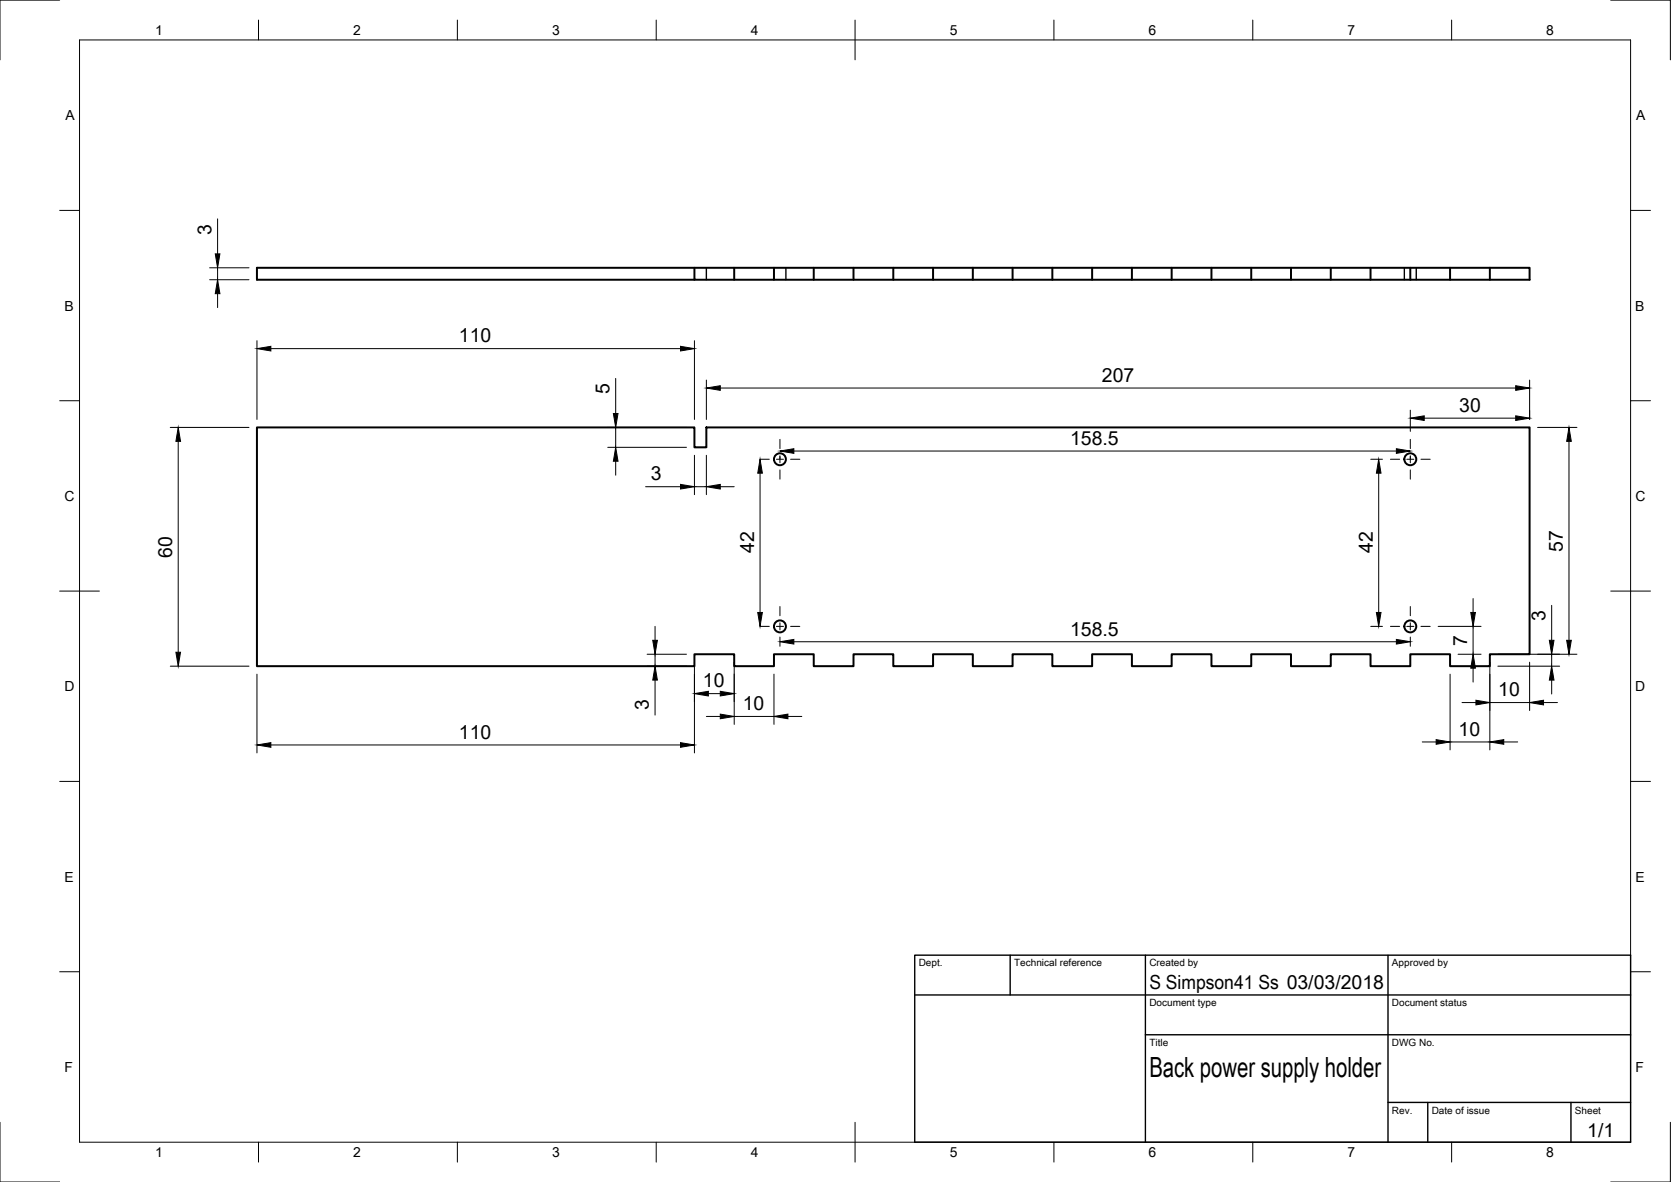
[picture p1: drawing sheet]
<svg xmlns="http://www.w3.org/2000/svg" width="420mm" height="297mm" viewBox="0 0 420 297" stroke-linecap="round" stroke-linejoin="round" font-family="sans-serif">
<!-- layer: Visible -->
<g fill="none" stroke="#000" stroke-width=".5">
<path d="M174.6 70.3h-110v-3h320v3h-190M174.6 67.3v3h20v-3M184.6 67.3v3M204.6 67.3v3M214.6 67.3v3M224.6 67.3v3M234.6 67.3v3M244.6 67.3v3M254.6 67.3v3M264.6 67.3v3M274.6 67.3v3M284.6 67.3v3"/>
<path d="M294.6 67.3v3M304.6 67.3v3M314.6 67.3v3M324.6 67.3v3M334.6 67.3v3M344.6 67.3v3M354.6 67.3v3M364.6 67.3v3M374.6 67.3v3M64.6 107.4h110v5h3v-5h207v57h-10v3h-10v-3h-10v3h-10v-3h-10v3h-10v-3h-10v3h-10v-3h-10v3h-10v-3h-10v3h-10v-3h-10v3h-10v-3h-10v3h-10v-3h-10v3h-10v-3h-10v3h-10v-3h-10v3h-110z"/>
<circle cx="196.1" cy="115.4" r="1.5"/>
<circle cx="354.6" cy="115.4" r="1.5"/>
<circle cx="196.1" cy="157.4" r="1.5"/>
<circle cx="354.6" cy="157.4" r="1.5"/>
</g>
<!-- layer: Hidden -->
<path d="M177.6 67.3v3M197.6 67.3v3M353.1 67.3v3M356.1 67.3v3" fill="none" stroke="#000" stroke-width=".35"/>
<!-- layer: Border -->
<g fill="none" stroke="#000" stroke-width=".25">
<path d="M15 0h-15v15M20 10h390v277h-390zM65 5v5M115 5v5M165 5v5M215 5v10M265 5v5M315 5v5M365 5v5M405 0h15v15M15 52.9h5M410 52.9h5"/>
<path d="M15 100.7h5M410 100.7h5M15 148.5h10M405 148.5h10M15 196.4h5M410 196.4h5M15 244.2h5M410 244.2h5M0 282v15h15M65 287v5M115 287v5M165 287v5"/>
<path d="M215 282v10M265 287v5M315 287v5M365 287v5M420 282v15h-15"/>
</g>
<!-- layer: TitleBlock -->
<path d="M230 240h180v47h-180zM230 250h180M254 240v10M288 240v47M349 240v47M288 260h122M349 277h61M359 277v10M395 277v10" fill="none" stroke="#000" stroke-width=".35"/>
<!-- layer: Dimensions -->
<g fill="none" stroke="#000" stroke-width=".25">
<path d="M54.7 55v8.8M52.7 70.3h9.9M52.7 67.3h9.9M54.7 67.3v3M54.7 73.8v3.5M64.6 85.6v19.8M68.1 87.6h103M154.8 95.1v8.8M174.6 85.6v19.8M177.6 95.5v9.9M181.1 97.5h200M384.6 95.5v9.9"/>
<path d="M42.8 107.4h19.8M44.8 110.9v53M152.8 107.4h19.8M152.8 112.4h19.8M154.8 107.4v5M154.8 115.9v3.5M174.6 114.4v9.9M177.6 114.4v9.9M191.1 118.9v35M196.1 114.7v.6M199.6 113.3h151.5M344.7 115.4h2.9"/>
<path d="M346.7 118.9v35M354.6 103.1v5.3M354.6 114.7v.6M358.1 105.1h23M386.6 107.4h9.9M394.5 110.9v50M162.3 122.3h8.8M174.6 122.3h3M181.1 122.3h3.5M164.7 157.4v3.5M344.7 157.4h2.9M361.6 157.4h10.8"/>
<path d="M370.4 150.4v3.5M370.4 157.4v7M390.2 152.1v8.8M42.8 167.4h19.8M64.6 169.4v19.8M162.7 167.4h9.9M162.7 164.4h9.9M164.7 164.4v3M164.7 170.9v8.8M174.6 166.4v22.8M178.1 174.3h3M184.6 166.4v15.6"/>
<path d="M194.6 169.4v12.6M199.6 161.3h151.5M364.6 169.4v19.1M366.6 164.4h5.8M367.6 176.6h3.5M370.4 167.9v3.5M374.6 166.4v22.1M374.6 176.6h10M376.6 167.4h15.6M376.6 164.4h19.9M384.6 166.4v12.2M388.1 176.6h3.5"/>
<path d="M390.2 164.4v3M390.2 170.9v3.5M68.1 187.2h103M177.6 180h3.5M184.6 180h10M198.1 180h3.5M357.6 186.5h3.5M364.6 186.5h10M378.1 186.5h3.5"/>
</g>
<g fill="#000" stroke="#000" stroke-width=".25">
<path d="M54.7 70.3l.6 3.5h-1.2zM54.1 63.8h1.2l-.6 3.5zM64.6 87.6l3.5-.6v1.2zM171.1 87l3.5 .6-3.5 .6zM177.6 97.5l3.5-.6v1.2zM381.1 96.9l3.5 .6-3.5 .6zM44.8 107.4l.6 3.5h-1.2zM154.8 112.4l.6 3.5h-1.2zM154.2 103.9h1.2l-.6 3.5zM191.1 115.4l.6 3.5h-1.2zM196.1 113.3l3.5-.5v1.1zM346.7 115.4l.5 3.5h-1.1z"/>
<path d="M351.1 112.8l3.5 .5-3.5 .6zM354.6 105.1l3.5-.6v1.2zM381.1 104.5l3.5 .6-3.5 .6zM394.5 107.4l.6 3.5h-1.2zM171.1 121.7l3.5 .6-3.5 .6zM177.6 122.3l3.5-.6v1.2zM190.5 153.9h1.2l-.6 3.5zM346.1 153.9h1.1l-.5 3.5zM369.8 153.9h1.2l-.6 3.5zM44.2 163.9h1.2l-.6 3.5zM164.1 160.9h1.2l-.6 3.5zM164.7 167.4l.6 3.5h-1.2z"/>
<path d="M174.6 174.3l3.5-.6v1.2zM181.1 173.7l3.5 .6-3.5 .6zM181.1 179.5l3.5 .5-3.5 .6zM194.6 180l3.5-.5v1.1zM196.1 161.3l3.5-.6v1.2zM351.1 160.7l3.5 .6-3.5 .6zM370.4 164.4l.6 3.5h-1.2zM371.1 176l3.5 .6-3.5 .5zM384.6 176.6l3.5-.6v1.1zM390.2 167.4l.5 3.5h-1.1zM389.6 160.9h1.1l-.5 3.5zM393.9 160.9h1.2l-.6 3.5z"/>
<path d="M64.6 187.2l3.5-.6v1.2zM171.1 186.6l3.5 .6-3.5 .6zM361.1 185.9l3.5 .6-3.5 .5zM374.6 186.5l3.5-.6v1.1z"/>
</g>
<!-- layer: Center Lines -->
<g fill="none" stroke="#000" stroke-width=".25">
<path d="M191.1 115.4h2.3M195.2 115.4h1.8M196.1 110.4v2.3M196.1 114.5v1.8M196.1 118.1v2.3M198.8 115.4h2.3M349.6 115.4h2.3M353.7 115.4h1.8M354.6 110.4v2.3M354.6 114.5v1.8M354.6 118.1v2.3M357.3 115.4h2.3"/>
<path d="M191.1 157.4h2.3M195.2 157.4h1.8M196.1 152.4v2.3M196.1 156.5v1.8M198.8 157.4h2.3M349.6 157.4h2.3M353.7 157.4h1.8M354.6 152.4v2.3M354.6 156.5v1.8M357.3 157.4h2.3M196.1 160.1v2.3M354.6 160.1v2.3"/>
</g>
<text font-size="7" x="289" y="270.5">Back power supply holder</text>
<g font-size="4.9">
<text x="53.1" y="59" transform="rotate(-90 53.1 59)">3</text>
<text x="115.4" y="86.1">110</text>
<text x="277.1" y="96">207</text>
<text x="153.3" y="99.1" transform="rotate(-90 153.3 99.1)">5</text>
<text x="366.9" y="103.5">30</text>
<text x="269.1" y="111.8">158.5</text>
<text x="163.6" y="120.8">3</text>
<text x="43.3" y="140.1" transform="rotate(-90 43.3 140.1)">60</text>
<text x="189.6" y="139" transform="rotate(-90 189.6 139)">42</text>
<text x="345.2" y="139" transform="rotate(-90 345.2 139)">42</text>
<text x="392.9" y="138.6" transform="rotate(-90 392.9 138.6)">57</text>
<text x="269.1" y="159.7">158.5</text>
<text x="388.6" y="156.1" transform="rotate(-90 388.6 156.1)">3</text>
<text x="368.9" y="162.3" transform="rotate(-90 368.9 162.3)">7</text>
<text x="176.7" y="172.8">10</text>
<text x="163.1" y="178.4" transform="rotate(-90 163.1 178.4)">3</text>
<text x="186.7" y="178.5">10</text>
<text x="376.7" y="175">10</text>
<text x="115.4" y="185.7">110</text>
<text x="366.7" y="184.9">10</text>
<text x="289" y="248.5">S Simpson41 Ss 03/03/2018</text>
<text x="399.1" y="285.6">1/1</text>
</g>
<g font-size="3.5">
<text x="39" y="8.8">1</text>
<text x="88.8" y="8.8">2</text>
<text x="138.8" y="8.8">3</text>
<text x="188.7" y="8.8">4</text>
<text x="238.8" y="8.8">5</text>
<text x="288.7" y="8.8">6</text>
<text x="338.8" y="8.8">7</text>
<text x="388.8" y="8.8">8</text>
<text x="16.4" y="30.2">A</text>
<text x="411.4" y="30.2">A</text>
<text x="16.2" y="78">B</text>
<text x="411.2" y="78">B</text>
<text x="16.2" y="125.9">C</text>
<text x="411.2" y="125.9">C</text>
<text x="16.2" y="173.7">D</text>
<text x="411.2" y="173.7">D</text>
<text x="16.2" y="221.5">E</text>
<text x="411.2" y="221.5">E</text>
<text x="16.2" y="269.4">F</text>
<text x="411.2" y="269.4">F</text>
<text x="39" y="290.8">1</text>
<text x="88.8" y="290.8">2</text>
<text x="138.8" y="290.8">3</text>
<text x="188.7" y="290.8">4</text>
<text x="238.8" y="290.8">5</text>
<text x="288.7" y="290.8">6</text>
<text x="338.8" y="290.8">7</text>
<text x="388.8" y="290.8">8</text>
</g>
<g font-size="2.5">
<text x="231" y="242.8">Dept.</text>
<text x="255" y="242.8">Technical reference</text>
<text x="289" y="242.8">Created by</text>
<text x="350" y="242.8">Approved by</text>
<text x="289" y="252.8">Document type</text>
<text x="350" y="252.8">Document status</text>
<text x="289" y="262.8">Title</text>
<text x="350" y="262.8">DWG No.</text>
<text x="350" y="279.8">Rev.</text>
<text x="360" y="279.8">Date of issue</text>
<text x="396" y="279.8">Sheet</text>
</g>
</svg>
